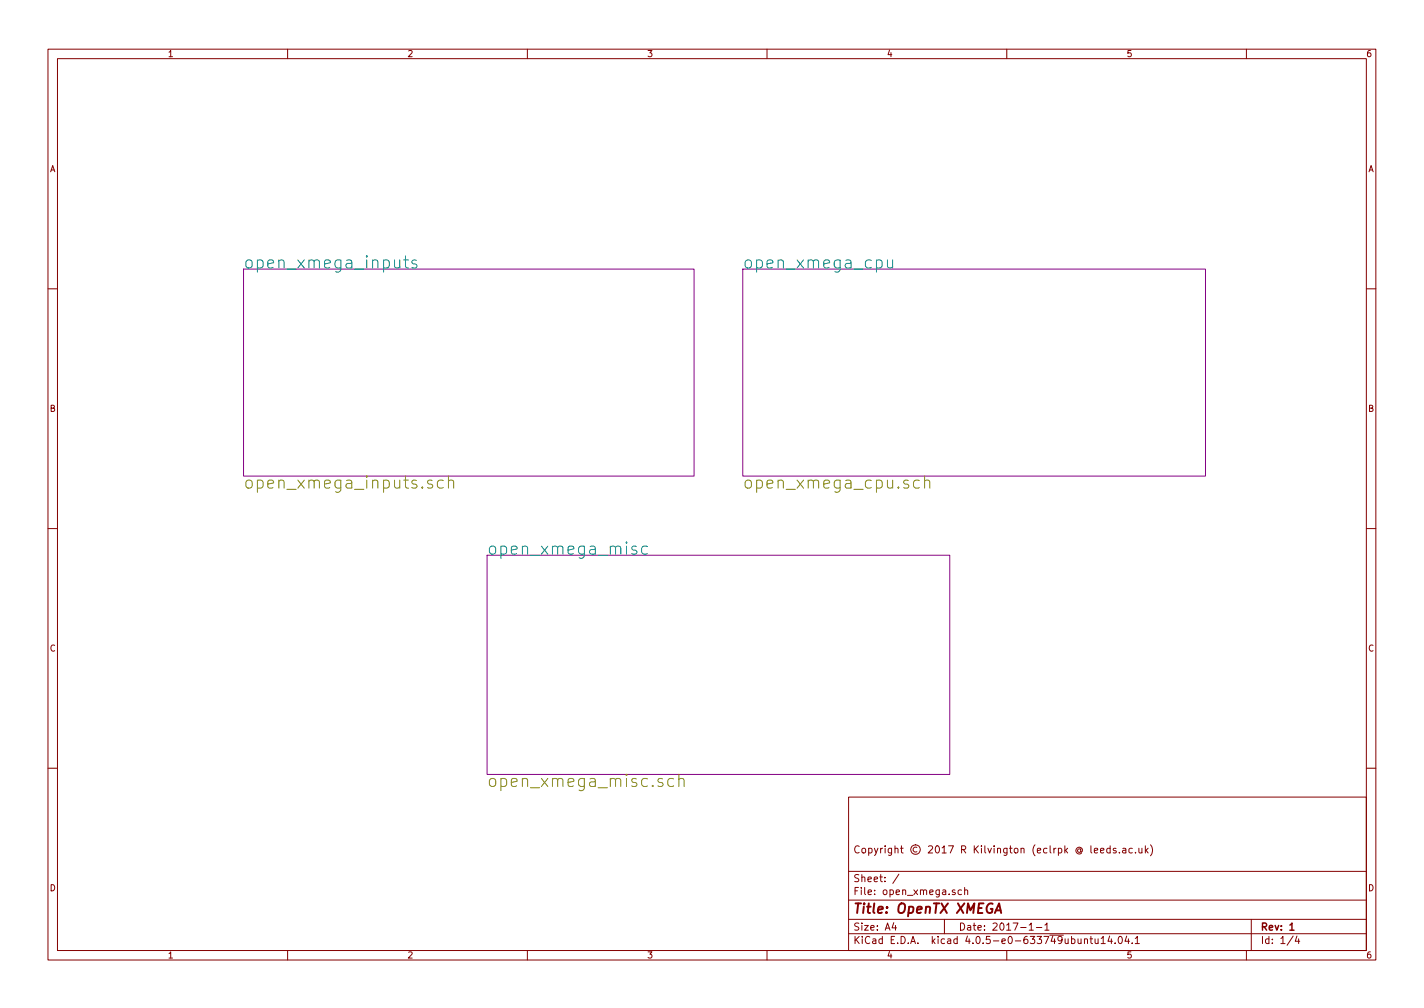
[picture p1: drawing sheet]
<svg xmlns="http://www.w3.org/2000/svg" width="297mm" height="210mm" viewBox="0 0 297 210" stroke-linecap="round" stroke-linejoin="round" font-family="sans-serif">
<g fill="none" stroke="#840000" stroke-width=".21">
<path d="M10 10.3h277v189.9h-277zM12 12.2h273v186.1h-273zM60 10.3v1.9M110 10.3v1.9M160 10.3v1.9M210 10.3v1.9M260 10.3v1.9M10 60.2h2M285 60.2h2M10 110.3h2M285 110.3h2M10 160.2h2"/>
<path d="M177 166.3h108v32h-108zM228.3 177.4l.7-.1-.1-.3-.4-.1-.2 .2v.7h.6M229.6 177.4l.7-.1-.1-.3-.4-.1-.2 .2v.7h.6M231.6 177l-.5-.1-.2 .3v.6l.2 .1 .5-.1M231.6 176.4v1.5M232.8 177l-.4-.1-.2 .2 .1 .3 .5 .1v.3h-.6M233.5 177.8v.1M234.2 177h.6v.9M234.8 177.3l-.4 .1-.3 .2 .3 .3 .4-.1M236.2 177l-.4-.1-.3 .3 .1 .6 .2 .1 .4-.1M236.9 177.8v.1M237.6 176.9v.9l.4 .1 .2-.1"/>
<path d="M238.2 176.9v1M238.9 176.4v1.5M239.1 177.4l.4 .5M239.5 176.9l-.6 .6M240 176.2a1.71 1.71 0 0 1 0 2.3M285 160.2h2M60 198.3v1.9M110 198.3v1.9M160 198.3v1.9M177 194.8h108M177 191.8h108M177 187.8h108"/>
<path d="M177 181.8h108M186.4 192.5l-.3 1h.9M186.8 193v1M187.5 182.3l-1.3 2M197 191.8v3M199.2 185.7l-.3-.1-.3 .2 .1 .2 .5 .2v.3h-.6M200.6 185.7l-.5-.1-.3 .3 .1 .6 .2 .1 .5-.1M201.2 185.7l.2-.1 .4 .1 .1 .9M201.2 185.1v1.5M210 198.3v1.9M214.7 193l.4-.5v1.5M214.7 194h.8"/>
<path d="M216.2 193.5h1.1M218 193l.4-.5v1.5M218 194h.8M226.2 196l.2-.2 .4 .1v.9M226.2 195.8v1M227.4 195.8h.5M227.6 195.3v1.3l.3 .2M228.4 195.8l.1 .9 .4 .1 .2-.1M229.1 195.8v1M229.7 195.8l.4-.5v1.5M229.7 196.8h.9M231.5 195.2l-.4 1.1h1"/>
<path d="M231.8 195.8v1M232.6 196.7v.1M233.4 195.5l.2-.2a.8 .8 0 0 1 .5 .8 .8 .8 0 0 1-.5 .7l-.4-.5zM235 195.2l-.3 1.1h.9M235.4 195.8v1M236.2 196.7v.1M236.8 195.8l.4-.5v1.5M236.8 196.8h.9M260 198.3v1.9M261 191.8v6.5M269.7 195.2l-1.2 2M270.5 195.2l-.3 1.1h.9"/>
<path d="M270.9 195.8v1"/>
</g>
<path d="M269.1 194h.8" fill="none" stroke="#840000" stroke-width=".3"/>
<path d="M207.5 190.4l.9-2 .4 2M207.7 189.9h1" fill="none" stroke="#840000" stroke-width=".41"/>
<path d="M50.8 56.1h94v43.2h-94zM154.9 56.1h96.6v43.2h-96.6zM101.6 115.8h96.5v45.7h-96.5z" fill="none" stroke="#840084" stroke-width=".21"/>
<path d="M84.2 54.2h1M84.6 53.4v2.1l.1 .3 .5 .1M86.9 54.3l-.6-.1-.4 .4 .1 .3 .9 .3 .1 .2-.1 .4-.3 .1-.7-.1M185.1 54.2v1.3l.1 .3a.71 .71 0 0 0 1-.1M186.2 54.2v1.7M132.7 114l-.6-.1-.3 .4 .1 .3 .8 .3 .2 .2-.2 .4-.2 .1-.7-.1M135.1 114a.85 .85 0 0 0-1.1 .1l-.2 .3 .2 1 .3 .2 .8-.1" fill="none" stroke="#008484" stroke-width=".21"/>
<path d="M93.5 99.3v2.5M192.9 99.3v2.5M90.1 100.2l-.6-.1-.3 .4 .1 .4 .8 .2 .2 .2-.2 .4-.2 .1-.7-.1M92.5 100.2a.85 .85 0 0 0-1.1 .2l-.2 .2 .2 1 .3 .2 .8-.1M93.5 100.4a.64 .64 0 0 1 1.1 .1v1.3M191.8 100.2a.85 .85 0 0 0-1.1 .2l-.1 .2 .1 1 .3 .2 .8-.1M192.9 100.4a.64 .64 0 0 1 1.1 .1v1.3M140.5 162.5a.85 .85 0 0 0-1.1 .1l-.1 .3 .1 .9 .4 .3 .7-.2M141.6 162.6a.64 .64 0 0 1 1.1 .1v1.4M141.6 161.5v2.6" fill="none" stroke="#848400" stroke-width=".21"/>
<g font-size="3.5" fill="#008484">
<text x="50.8" y="56">open_xmega_inputs</text>
<text x="154.9" y="56">open_xmega_cpu</text>
<text x="101.6" y="115.7">open_xmega_misc</text>
</g>
<g font-size="3.5" fill="#848400">
<text x="50.8" y="101.9">open_xmega_inputs.sch</text>
<text x="154.9" y="101.9">open_xmega_cpu.sch</text>
<text x="101.6" y="164.2">open_xmega_misc.sch</text>
</g>
<text font-size="2.8" fill="#840000" x="178" y="190.5">Title: OpenTX XMEGA</text>
<g font-size="2.1" fill="#840000">
<text x="178" y="178">Copyright © 2017 R Kilvington (eclrpk @ leeds.ac.uk)</text>
<text x="178" y="184">Sheet: /</text>
<text x="178" y="186.7">File: open_xmega.sch</text>
<text x="178" y="196.9">KiCad E.D.A. kicad 4.0.5-e0-633749ubuntu14.04.1</text>
<text x="178" y="194.1">Size: A4</text>
<text x="200" y="194.1">Date: 2017-1-1</text>
<text x="263" y="194.1">Rev: 1</text>
<text x="263" y="196.9">Id: 1/4</text>
</g>
<g font-size="1.8" fill="#840000">
<text x="35" y="11.9">1</text>
<text x="85" y="11.9">2</text>
<text x="135" y="11.9">3</text>
<text x="185" y="11.9">4</text>
<text x="235" y="11.9">5</text>
<text x="285" y="11.9">6</text>
<text x="10.4" y="35.9">A</text>
<text x="285.4" y="35.9">A</text>
<text x="10.4" y="85.9">B</text>
<text x="285.4" y="85.9">B</text>
<text x="10.4" y="135.9">C</text>
<text x="285.4" y="135.9">C</text>
<text x="10.4" y="185.9">D</text>
<text x="285.4" y="185.9">D</text>
<text x="35" y="199.9">1</text>
<text x="85" y="199.9">2</text>
<text x="135" y="199.9">3</text>
<text x="185" y="199.9">4</text>
<text x="235" y="199.9">5</text>
<text x="285" y="199.9">6</text>
</g>
</svg>
